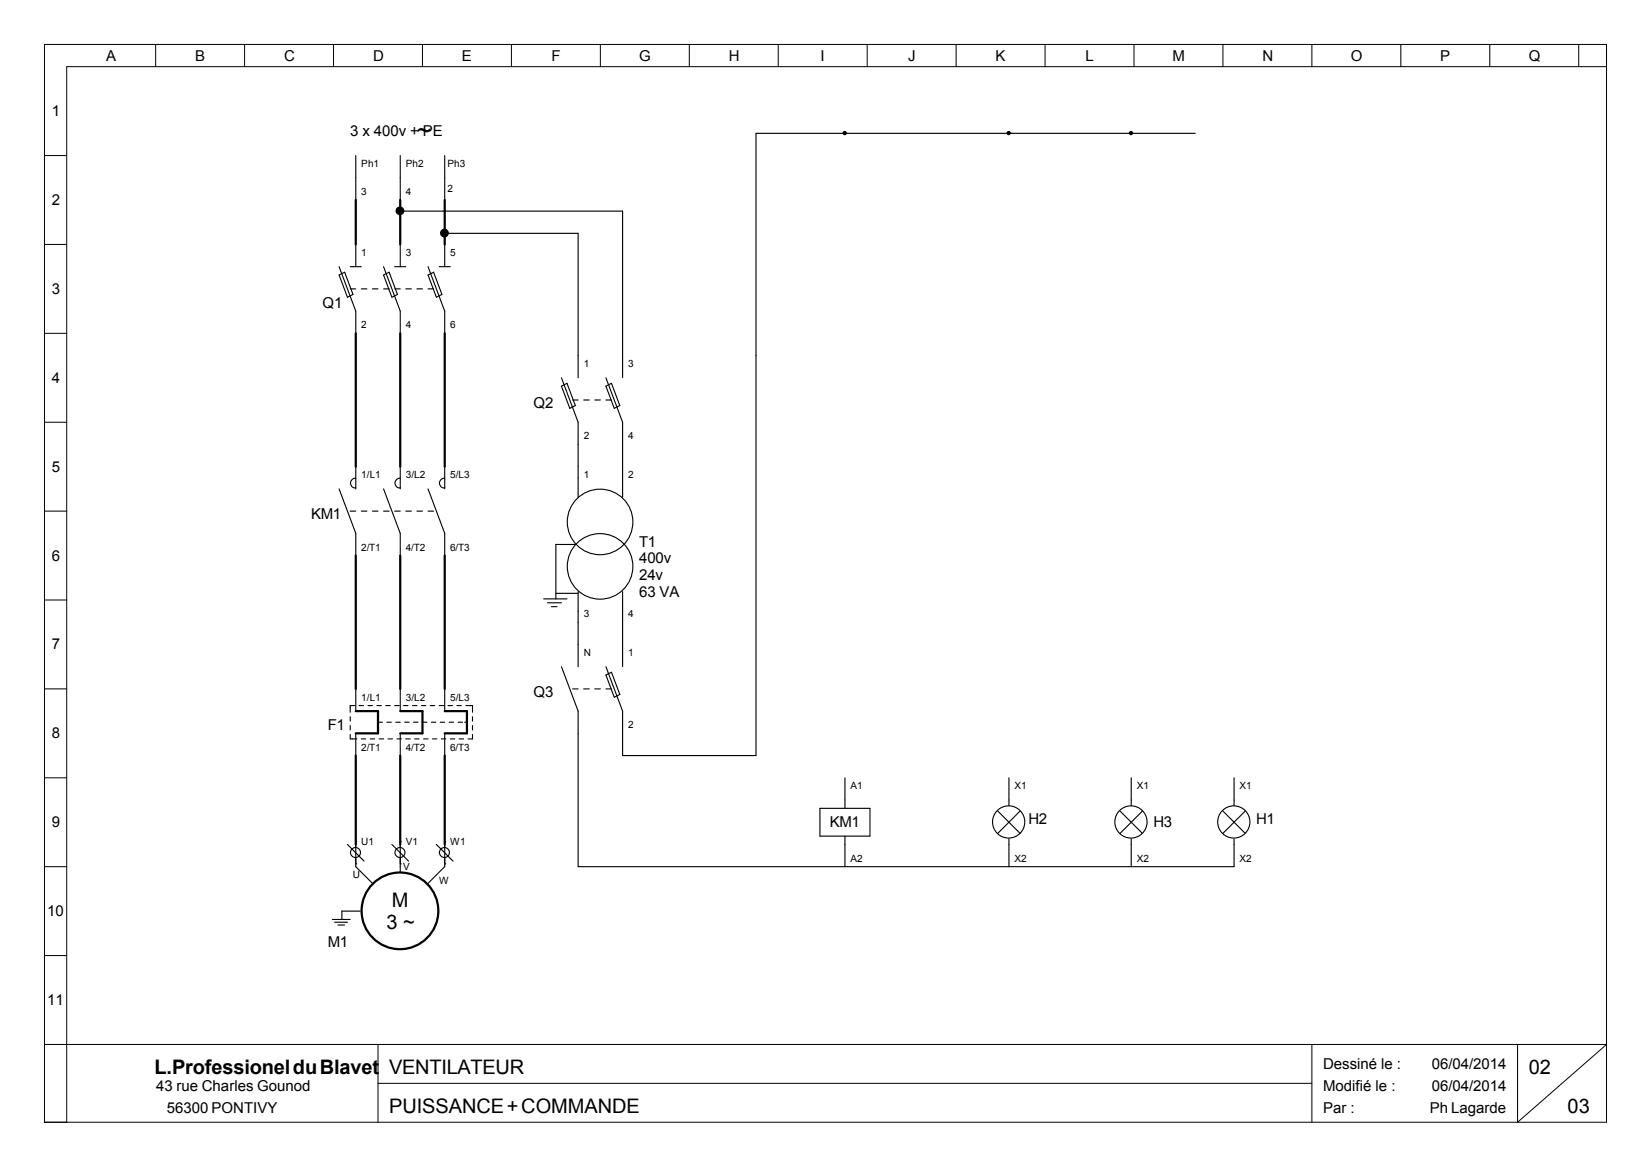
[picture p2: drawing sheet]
<svg xmlns="http://www.w3.org/2000/svg" width="297mm" height="210mm" viewBox="0 0 297 210" stroke-linecap="round" stroke-linejoin="round" font-family="sans-serif">
<g fill="none" stroke="#000" stroke-width=".2">
<path d="M64 28v8M72 28v8M72 38h40v30M80 28v8M215 24h-79v112h-24v-8l-3-8M61 48l3 8v4M61 49.5l1-.5 1.5 4-1 .5zM63 52h1M63 48h2M64 44v4M65 52h1M67 52h1"/>
<path d="M69 48l3 8v4M69 52h1M69 49.5l1-.5 1.5 4-1 .5zM71 52h1M71 48h2M72 44v4M73 52h1M75 52h1M77 48l3 8v4M77 52h1M77 49.5l1-.5 1.5 4-1 .5zM79 48h2"/>
<path d="M80 44v4M80 42h24v26M101 68l3 8v13.5M101 69.5l1-.5 1.5 4-1 .5zM103 72h1M105 72h1M107 72h1M109 68l3 8v13.5M109 72h1M109 69.5l1-.5 1.5 4-1 .5zM61 88l3 8v4M63 92h1"/>
<path d="M64 86.1a.86 .86 0 0 0-.9 .9 .86 .86 0 0 0 .9 .8M64 84v4M65 92h1M67 92h1M69 88l3 8v4M69 92h1M71 92h1M72 86.1a.86 .86 0 0 0-.9 .9 .86 .86 0 0 0 .9 .8M72 84v4M73 92h1M75 92h1M77 88l3 8v4"/>
<path d="M77 92h1M80 86.1a.86 .86 0 0 0-.9 .9 .86 .86 0 0 0 .9 .8M80 84v4M103.5 98h-3.5v9.8M97.8 107.8h4.2M98.5 108.5h2.5M99.2 109.2h1M100 106.8h4M104 106.5v13.5M112 106.5v13.5M63 132.2v.8h1.2M63 129v.8"/>
<path d="M63 130.6v.8M63.8 127h-.8v1.2M64 124v4M64 132v4M64.6 127h.8M65 133h.8M66.2 127h.8M66.6 133h.8M67.8 127h.8M68 130h.8M68.2 133h.8M69.4 127h.8"/>
<path d="M69.6 130h.8M69.8 133h.8M71 127h.8M71.2 130h.8M71.4 133h.8M72 124v4M72 132v4M72.6 127h.8M72.8 130h.8M73 133h.8M74.2 127h.8M74.4 130h.8"/>
<path d="M74.6 133h.8M75.8 127h.8M76 130h.8M76.2 133h.8M77.4 127h.8M77.6 130h.8M77.8 133h.8M79 127h.8M79.2 130h.8M79.4 133h.8M80 124v4M80 132v4"/>
<path d="M80.6 127h.8M80.8 130h.8M81 133h.8M82.2 127h.8M82.4 130h.8M82.6 133h.8M83.6 130h.4M83.8 127h1.2v1.2M85 129v.8M85 130.6v.8M85 132.2v.8h-.8M101 120l3 8v28h118v-5"/>
<path d="M103 124h1M105 124h1M107 124h1M109 124h1M109 121.5l1-.5 1.5 4-1 .5zM62.5 152l3 3M64 151.5h.1M64 155.5h.1M64 151.5v4.5l3 3M70.5 152l3 3M72 151.5h.1M72 155.5h.1"/>
<path d="M72 151.5v5.5M78.5 152l3 3M80 151.5h.1M80 155.5h.1M80 151.5v4.5l-3 3M147.5 145.5h9v5h-9zM152 140v5.5M152 150.5v5.5M179.5 146l4 4M181.5 140v5M181.5 151v5M183.5 146l-4 4"/>
<path d="M201.5 146l4 4M203.5 140v5M203.5 151v5M205.5 146l-4 4M220 146l4 4M222 140v5M224 146l-4 4M59.8 165.5h3.2M60.2 166h2.3M60.8 166.5h1.2M64.8 164h-3.3v1.5"/>
<circle cx="108" cy="94" r="5.9"/>
<circle cx="108" cy="102" r="5.9"/>
<circle cx="64" cy="153.5" r=".9"/>
<circle cx="72" cy="153.5" r=".9"/>
<circle cx="80" cy="153.5" r=".9"/>
<circle cx="181.5" cy="148" r="2.9"/>
<circle cx="203.5" cy="148" r="2.9"/>
<circle cx="222" cy="148" r="2.9"/>
</g>
<g fill="none" stroke="#000" stroke-width=".4">
<path d="M64 36v8M72 36v8M80 36v8M64 60v24M72 60v24M80 60v24M64 100v24M72 100v24M80 100v24M64 128h4v4h-4M64 136v16M72 128h4v4h-4"/>
<path d="M72 136v16M80 128h4v4h-4M80 136v16"/>
<circle cx="72" cy="164" r="6.9"/>
</g>
<g fill="#000" stroke="#000" stroke-width=".18">
<circle cx="72" cy="38" r=".7"/>
<circle cx="152" cy="24" r=".3"/>
<circle cx="181.5" cy="24" r=".3"/>
<circle cx="203.5" cy="24" r=".3"/>
<circle cx="80" cy="42" r=".7"/>
</g>
<g fill="none" stroke="#000" stroke-width=".18">
<path d="M8 8h281v194h-281zM28 8v4M44 8v4M60 8v4M76 8v4M92 8v4M108 8v4M124 8v4M140 8v4M156 8v4M172 8v4M188 8v4"/>
<path d="M204 8v4M220 8v4M236 8v4M252 8v4M268 8v4M284 8v4M289 12h-277v190M8 28h4M8 44h4M8 60h4M8 76h4M8 92h4"/>
<path d="M8 108h4M8 124h4M8 140h4M8 156h4M8 172h4M8 188h281l-16 14v-14M68 188v14M68 195h168M236 188v14"/>
</g>
<text font-size="4.5" x="75" y="25.1">~</text>
<g font-size="3.6">
<text x="69.5" y="167.3">3 ~</text>
<text x="70.5" y="163.3">M</text>
<text x="27.8" y="193.3">L.Professionel du Blavet</text>
<text x="70" y="193.3">VENTILATEUR</text>
<text x="275" y="193.3">02</text>
<text x="70" y="200.3">PUISSANCE + COMMANDE</text>
<text x="282" y="200.3">03</text>
</g>
<g font-size="2.7">
<text x="19.1" y="10.9">A</text>
<text x="35.1" y="10.9">B</text>
<text x="51.1" y="10.9">C</text>
<text x="67.1" y="10.9">D</text>
<text x="83.1" y="10.9">E</text>
<text x="99.2" y="10.9">F</text>
<text x="115" y="10.9">G</text>
<text x="131.1" y="10.9">H</text>
<text x="147.6" y="10.9">I</text>
<text x="163.4" y="10.9">J</text>
<text x="179.1" y="10.9">K</text>
<text x="195.3" y="10.9">L</text>
<text x="210.9" y="10.9">M</text>
<text x="227.1" y="10.9">N</text>
<text x="243" y="10.9">O</text>
<text x="259.1" y="10.9">P</text>
<text x="275" y="10.9">Q</text>
<text x="9.3" y="20.9">1</text>
<text x="63" y="24.4">3 x 400v + PE</text>
<text x="9.3" y="36.9">2</text>
<text x="9.3" y="52.9">3</text>
<text x="58" y="55.4">Q1</text>
<text x="9.3" y="68.9">4</text>
<text x="96" y="73.4">Q2</text>
<text x="9.3" y="84.9">5</text>
<text x="56" y="93.4">KM1</text>
<text x="9.3" y="100.9">6</text>
<text x="115" y="98.4">T1</text>
<text x="115" y="101.4">400v</text>
<text x="115" y="104.4">24v</text>
<text x="115" y="107.4">63 VA</text>
<text x="9.3" y="116.9">7</text>
<text x="96" y="125.4">Q3</text>
<text x="59" y="131.4">F1</text>
<text x="9.3" y="132.9">8</text>
<text x="9.3" y="148.9">9</text>
<text x="149.3" y="148.9">KM1</text>
<text x="185" y="148.4">H2</text>
<text x="207.5" y="148.9">H3</text>
<text x="226" y="148.4">H1</text>
<text x="8.5" y="164.9">10</text>
<text x="59" y="170.4">M1</text>
<text x="8.5" y="180.9">11</text>
<text x="28.1" y="196.4">43 rue Charles Gounod</text>
<text x="238" y="192.4">Dessiné le :</text>
<text x="238" y="196.4">Modifié le :</text>
<text x="257.6" y="192.4">06/04/2014</text>
<text x="257.6" y="196.4">06/04/2014</text>
<text x="30" y="200.4">56300 PONTIVY</text>
<text x="238" y="200.4">Par :</text>
<text x="257.2" y="200.4">Ph Lagarde</text>
</g>
<g font-size="1.8">
<text x="65" y="30.1">Ph1</text>
<text x="65" y="35.1">3</text>
<text x="73" y="30.1">Ph2</text>
<text x="73" y="35.1">4</text>
<text x="80.5" y="30.1">Ph3</text>
<text x="80.5" y="34.6">2</text>
<text x="65" y="46.1">1</text>
<text x="73" y="46.1">3</text>
<text x="81" y="46.1">5</text>
<text x="65" y="59.1">2</text>
<text x="73" y="59.1">4</text>
<text x="81" y="59.1">6</text>
<text x="105" y="66.1">1</text>
<text x="113" y="66.1">3</text>
<text x="105" y="79.1">2</text>
<text x="113" y="79.1">4</text>
<text x="65" y="86.1">1/L1</text>
<text x="73" y="86.1">3/L2</text>
<text x="81" y="86.1">5/L3</text>
<text x="105" y="86.1">1</text>
<text x="113" y="86.1">2</text>
<text x="65" y="99.1">2/T1</text>
<text x="73" y="99.1">4/T2</text>
<text x="81" y="99.1">6/T3</text>
<text x="105" y="111.1">3</text>
<text x="113" y="111.1">4</text>
<text x="105" y="118.1">N</text>
<text x="113" y="118.1">1</text>
<text x="65" y="126.1">1/L1</text>
<text x="73" y="126.1">3/L2</text>
<text x="81" y="126.1">5/L3</text>
<text x="113" y="131.1">2</text>
<text x="65" y="135.1">2/T1</text>
<text x="73" y="135.1">4/T2</text>
<text x="81" y="135.1">6/T3</text>
<text x="153" y="142.1">A1</text>
<text x="182.5" y="142.1">X1</text>
<text x="204.5" y="142.1">X1</text>
<text x="223" y="142.1">X1</text>
<text x="65" y="152.1">U1</text>
<text x="73" y="152.1">V1</text>
<text x="81" y="152.1">W1</text>
<text x="153" y="155.1">A2</text>
<text x="182.5" y="155.1">X2</text>
<text x="204.5" y="155.1">X2</text>
<text x="223" y="155.1">X2</text>
<text x="63.5" y="158.1">U</text>
<text x="72.5" y="156.6">V</text>
<text x="79" y="159.1">W</text>
</g>
</svg>
